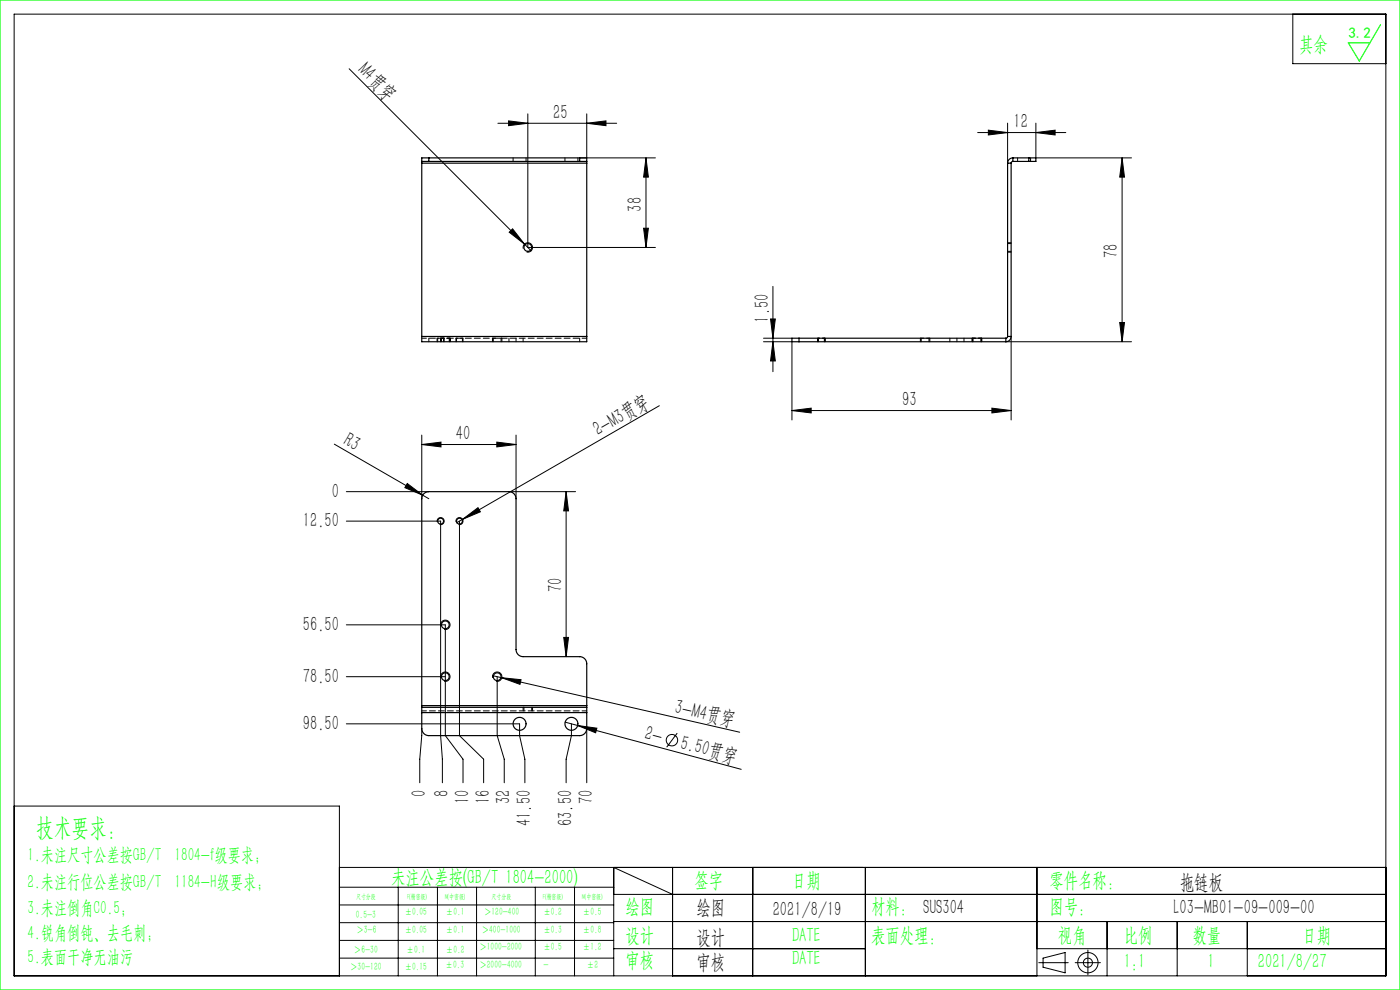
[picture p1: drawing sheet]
<svg xmlns="http://www.w3.org/2000/svg" width="297mm" height="210mm" viewBox="0 0 297 210" stroke-linecap="round" stroke-linejoin="round" font-family="sans-serif">
<g fill="none" stroke="#000" stroke-width=".21">
<path d="M3 3h291v204h-291zM74.1 14.6l37.2 37.2M274.3 3v10.5h19.7M105.6 26.1h25.2M107.9 25.6l4.1 .5-4.1 .6zM112 24.1v28.4h27M123 33.5h16M124.5 26.1l4.1-.5v1.1zM124.5 24.1v9.4M137 33.5v19M137 33.5l.5 4.1h-1zM207.4 28.1h18.7"/>
<path d="M209.7 27.6l4.1 .5-4.1 .5zM213.8 26.1v8.5M219.8 28.1l4-.5v1zM219.8 26.1v7.4h20.2M238 33.5v39M238 33.5l.6 4.1h-1.1zM108 49.3l.7-.8 2.6 3.3zM111 52.8a1 1 0 0 1 .9-1.3 1 1 0 0 1 1.1 1.1 1 1 0 0 1-1.3 .9M111.3 51.8l1.4 1.4M136.5 48.4h1l-.5 4.1zM213.8 53.5h.7M213.8 51.5h.7"/>
<path d="M92.7 71.7v.8M93.5 71.7v.8M94.2 71.7v.8M95.5 71.7v.8M96.7 71.7v.8M98.2 71.7v.8M104.5 71.7v.8M106.5 71.7v.8M162 72.5h6v16.6M162 71.7h6M163.5 67.7h1l-.5 4zM164 60.7v18.1"/>
<path d="M164 72.5l.5 4.1h-1zM173.5 71.7v.8M175 71.7v.8M195.3 71.7v.8M197.3 71.7v.8M206.3 71.7v.8M208.3 71.7v.8M213.4 72.5h26.6M214.5 71.4v17.7M237.5 68.4h1.1l-.6 4.1zM70.9 94.2l20.1 11.6M89.5 94.3l4.1-.5v1z"/>
<path d="M89.5 92.3v13.5M89.5 94.3h20M105.4 93.8l4.1 .5-4.1 .5zM109.5 92.3v13.5M139.9 86.1l-41.8 24.1M168 87.1l4.1-.5v1zM168 87.1h46.5M210.4 86.6l4.1 .5-4.1 .5zM73.5 104.3h17.5M73.5 110.5h20v45.5l.3 5v5M86.4 102.6l3.3 2.4-3.8-1.6zM92.7 110.7a.75 .75 0 0 1 .7-.9 .75 .75 0 0 1 .8 .8 .75 .75 0 0 1-.9 .7"/>
<path d="M96.7 110.7a.75 .75 0 0 1 .7-.9 .75 .75 0 0 1 .8 .8 .75 .75 0 0 1-.9 .7M97.5 110.5v45.5l5.1 5v5M98.1 110.2l3.3-2.5 .5 .9zM98.1 110.2l-1.3 .7M108 104.3h14.1M120.1 104.3v35M120.1 104.3l.5 4.1h-1zM73.5 132.5h21v23.5l3.7 5v5M93.5 132.8a1 1 0 0 1 .9-1.3 1 1 0 0 1 1.1 1.1 1 1 0 0 1-1.3 .9M119.6 135.2h1l-.5 4.1zM73.5 143.5h21M73.5 153.5h36.7v2.5l1.1 5v5"/>
<path d="M89.5 154.5l-.5 6.5v5M93.5 143.8a1 1 0 0 1 .9-1.3 1 1 0 0 1 1.1 1.1 1 1 0 0 1-1.3 .9M104.5 143.3l1.9 .5M104.5 143.8a1 1 0 0 1 .9-1.3 1 1 0 0 1 1.1 1.1 1 1 0 0 1-1.3 .9M105.5 143.5v12.5l1.5 5v5M106.4 143.8l4.1 .4-.2 1zM106.4 143.8l50.5 11.5M111 150v.8M113 150v.8M119.9 153.2l2.7 .7M121.2 153.5v2.5l-1.1 5v5M122.6 153.9l4 .6-.2 .9z"/>
<path d="M122.6 153.9l34.6 9.3M124.5 154.5v11.5M143.7 155.5l-2.3 3M3 171h69v36M72 184h222M72 188.2h58.2M72 192h58.2M72 195.7h58.2M72 199.5h58.2M84.5 188.2v18.8M92.8 188.2v18.8M101.1 188.2v18.8"/>
<path d="M113.6 188.2v18.8M121.9 188.2v18.8M130.2 189.7h163.8M130.2 195.5h163.8M142.7 189.7l-12.5-5.7v23M142.7 184v23M159.7 184v23M183.6 184v23M220 184v23M234.9 195.5v11.5M249.7 195.5v11.5M264.6 195.5v11.5"/>
<path d="M72 203.2h58.2M130.2 201.2h53.4M220 201.2h74M220.4 204.2h6.2M221.3 203.2l4.7-1.1v4.3l-4.7-1.2zM228.1 204.2h5.3M230.8 201.5v5.3"/>
<circle cx="142.5" cy="157" r="1.21"/>
<circle cx="230.8" cy="204.2" r="2.15"/>
<circle cx="230.8" cy="204.2" r=".96"/>
</g>
<path d="M0 0h297v210h-297zM292.9 5.2l-4.5 7.7-2.4-3.8h4.6" fill="none" stroke="#0f0" stroke-width=".25"/>
<path d="M94.2 71.7h-1.5M98.2 71.7h-1.5M175 71.7h-1.5" fill="none" stroke="#000" stroke-width=".21" stroke-dasharray="1.3 .6" stroke-dashoffset=".8"/>
<path d="M95.5 71.7h-2M106.5 71.7h-2M197.3 71.7h-2M208.3 71.7h-2" fill="none" stroke="#000" stroke-width=".21" stroke-dasharray="1.3 .6" stroke-dashoffset=".6"/>
<path d="M213.8 51.5v.2M111 150h.1" fill="none" stroke="#000" stroke-width=".21" stroke-dasharray="1.3 .6"/>
<g fill="#000">
<path d="M108 49.3l.7-.8 2.6 3.3zM86.4 102.6l3.3 2.4-3.8-1.6zM98.1 110.2l3.3-2.5 .5 .9zM106.4 143.8l4.1 .4-.2 1zM122.6 153.9l4 .6-.2 .9z"/>
<path d="M124.5 26.1l4.1-.5v1.1zM107.9 25.6l4.1 .5-4.1 .6z"/>
<path d="M136.5 48.4h1l-.5 4.1zM137 33.5l.5 4.1h-1zM164 72.5l.5 4.1h-1zM163.5 67.7h1l-.5 4zM237.5 68.4h1.1l-.6 4.1zM238 33.5l.6 4.1h-1.1z"/>
<path d="M89.5 94.3l4.1-.5v1zM105.4 93.8l4.1 .5-4.1 .5z"/>
<path d="M168 87.1l4.1-.5v1zM210.4 86.6l4.1 .5-4.1 .5zM209.7 27.6l4.1 .5-4.1 .5zM219.8 28.1l4-.5v1z"/>
<path d="M120.1 104.3l.5 4.1h-1zM119.6 135.2h1l-.5 4.1z"/>
</g>
<g fill="none" stroke="#000" stroke-width=".25">
<path d="M89.5 34.2h1.5M89.5 34.2v.4M89.5 34.6v36.8M89.5 34.6h35M91 33.5h-1.5v.7M91 33.5v.7M91 33.5h32M91 34.2h32M123 33.5h1.5v.7M123 34.2h1.5M123 33.5v.7M124.5 34.2v.4"/>
<path d="M124.5 34.6v36.8M213.8 34.6h.7M213.8 34.6v36.8M214.5 34.6v36.8M214.9 34.2l-.3 .1-.1 .3M214.9 33.5a1.12 1.12 0 0 0-1.1 1.1M214.9 33.5h3.4M214.9 34.2h3.4M214.9 33.5v.7M218.3 33.5h1.5v.7h-1.5M218.3 33.5v.7M89.5 71.4v1.1h35v-1.1"/>
<path d="M89.5 71.4h35M169.5 71.7h-1.5v.8h1.5M169.5 72.5h43.9M169.5 71.7v.8M169.5 71.7h43.9M213.4 71.7v.8M213.8 71.4l-.2 .2-.2 .1M213.8 71.4h.7M214.5 71.4a1.12 1.12 0 0 1-1.1 1.1M89.5 150v1.2M89.5 151.2v3.3a1.5 1.5 0 0 0 1.5 1.5h32a1.5 1.5 0 0 0 1.5-1.5v-3.3M89.5 149.7v.3"/>
<path d="M89.5 149.7v-43.9a1.5 1.5 0 0 1 1.5-1.5h17a1.5 1.5 0 0 1 1.5 1.5v32a1.5 1.5 0 0 0 1.5 1.5h12a1.5 1.5 0 0 1 1.5 1.5v8.9M89.5 150h35M89.5 151.2h35M89.5 149.7h35M124.5 150v1.2M124.5 149.7v.3"/>
<circle cx="112" cy="52.5" r=".82"/>
<circle cx="93.5" cy="110.5" r=".62"/>
<circle cx="97.5" cy="110.5" r=".62"/>
<circle cx="94.5" cy="132.5" r=".82"/>
<circle cx="94.5" cy="143.5" r=".82"/>
<circle cx="105.5" cy="143.5" r=".82"/>
<circle cx="110.2" cy="153.5" r="1.38"/>
<circle cx="121.2" cy="153.5" r="1.37"/>
</g>
<path d="M124.5 71.7h-35M89.5 150.8h35" fill="none" stroke="#000" stroke-width=".21" stroke-dasharray="1.3 .6" stroke-dashoffset=".3"/>
<g fill="none" stroke="#000" stroke-width=".21" stroke-dasharray="1.3 .6" stroke-dashoffset=".4">
<path d="M108.8 33.5v.7M111.6 34.2v-.7M119.8 33.5v.7M122.6 34.2v-.7M215.9 33.5v.7M218.6 34.2v-.7M213.8 53.3h.7M214.5 51.7h-.7M91 72.5v-.8M92.8 71.7v.8M93.6 71.7v.8M94.1 72.5v-.8"/>
<path d="M95.3 72.5v-.8M96.8 71.7v.8M98.1 72.5v-.8M104.6 71.7v.8M106.3 72.5v-.8M108 71.7v.8M109.5 71.7v.8M111 72.5v-.8M123 71.7v.8M173.6 71.7v.8M174.9 72.5v-.8M195.4 71.7v.8"/>
<path d="M197.1 72.5v-.8M201.5 71.7v.8M203 72.5v-.8M204.5 72.5v-.8M206.4 71.7v.8M208.1 72.5v-.8M111.1 150v.8M112.8 150.8v-.8"/>
</g>
<text font-size="5.4" fill="#0f0" x="7.7" y="177.2">技术要求：</text>
<g font-size="4.4" fill="#0f0">
<text x="275.6" y="10.8">其余</text>
<text x="83" y="187.5">未注公差按(GB/T 1804-2000)</text>
<text x="147.3" y="188">签字</text>
<text x="168" y="188">日期</text>
<text x="222.6" y="188">零件名称：</text>
<text x="132.7" y="193.6">绘图</text>
<text x="184.8" y="193.6">材料： SUS304</text>
<text x="222.6" y="193.6">图号：</text>
<text x="132.7" y="199.8">设计</text>
<text x="168" y="199.8">DATE</text>
<text x="184.8" y="199.8">表面处理：</text>
<text x="224.4" y="199.8">视角</text>
<text x="238.4" y="199.8">比例</text>
<text x="253" y="199.8">数量</text>
<text x="276.3" y="199.8">日期</text>
<text x="132.7" y="205.1">审核</text>
<text x="168" y="204.6">DATE</text>
<text x="238.4" y="205.3">1:1</text>
<text x="256.2" y="205.3">1</text>
<text x="266.9" y="205.3">2021/8/27</text>
</g>
<g font-size="4.4">
<text x="75.8" y="15.1" transform="rotate(45 75.8 15.1)">M4贯穿</text>
<text x="117.4" y="25.3">25</text>
<text x="215" y="27.2">12</text>
<text x="136.2" y="44.9" transform="rotate(-90 136.2 44.9)">38</text>
<text x="237.2" y="54.8" transform="rotate(-90 237.2 54.8)">78</text>
<text x="163.1" y="68.4" transform="rotate(-90 163.1 68.4)">1.50</text>
<text x="191.4" y="86.2">93</text>
<text x="72.7" y="94.2" transform="rotate(30 72.7 94.2)">R3</text>
<text x="96.7" y="93.4">40</text>
<text x="126.9" y="92.6" transform="rotate(-30 126.9 92.6)">2-M3贯穿</text>
<text x="70.4" y="105.6">0</text>
<text x="64.3" y="111.8">12.50</text>
<text x="119.2" y="125.7" transform="rotate(-90 119.2 125.7)">70</text>
<text x="64.3" y="133.8">56.50</text>
<text x="64.3" y="144.8">78.50</text>
<text x="64.3" y="154.8">98.50</text>
<text x="143" y="151.2" transform="rotate(13 143 151.2)">3-M4贯穿</text>
<text x="136.6" y="156.8" transform="rotate(15 136.6 156.8)">2-</text>
<text x="144.1" y="158.8" transform="rotate(15 144.1 158.8)">5.50贯穿</text>
<text x="90.3" y="169.1" transform="rotate(-90 90.3 169.1)">0</text>
<text x="95.1" y="169.1" transform="rotate(-90 95.1 169.1)">8</text>
<text x="99.5" y="170.6" transform="rotate(-90 99.5 170.6)">10</text>
<text x="103.9" y="170.6" transform="rotate(-90 103.9 170.6)">16</text>
<text x="108.3" y="170.6" transform="rotate(-90 108.3 170.6)">32</text>
<text x="125.8" y="170.6" transform="rotate(-90 125.8 170.6)">70</text>
<text x="112.6" y="175.2" transform="rotate(-90 112.6 175.2)">41.50</text>
<text x="121.4" y="175.2" transform="rotate(-90 121.4 175.2)">63.50</text>
<text x="250.3" y="188.6">拖链板</text>
<text x="147.8" y="194">绘图</text>
<text x="163.9" y="194.3">2021/8/19</text>
<text x="249" y="194">L03-MB01-09-009-00</text>
<text x="147.8" y="200.2">设计</text>
<text x="147.8" y="205.5">审核</text>
</g>
<g font-size="4" fill="#0f0">
<text x="5.9" y="182.6">1.未注尺寸公差按GB/T 1804-f级要求；</text>
<text x="5.9" y="188.4">2.未注行位公差按GB/T 1184-H级要求；</text>
<text x="5.9" y="193.9">3.未注倒角C0.5；</text>
<text x="5.9" y="199.2">4.锐角倒钝、去毛刺；</text>
<text x="5.9" y="204.2">5.表面干净无油污</text>
</g>
<text font-size="3.2" fill="#0f0" x="286.1" y="8">3.2</text>
<g font-size="2.3" fill="#0f0">
<text x="75.5" y="194.7">0.5-3</text>
<text x="75.6" y="198">＞3-6</text>
<text x="85.9" y="194.2">±0.05</text>
<text x="85.9" y="198">±0.05</text>
<text x="94.6" y="194.2">±0.1</text>
<text x="94.6" y="198">±0.1</text>
<text x="102.2" y="198">＞400-1000</text>
<text x="102.7" y="194.2">＞120-400</text>
<text x="115.3" y="194.2">±0.2</text>
<text x="115.3" y="198">±0.3</text>
<text x="123.7" y="194.2">±0.5</text>
<text x="123.7" y="198">±0.8</text>
<text x="75.1" y="202.2">＞6-30</text>
<text x="86.3" y="202.2">±0.1</text>
<text x="94.6" y="202.2">±0.2</text>
<text x="101.7" y="201.6">＞1000-2000</text>
<text x="115.3" y="201.6">±0.5</text>
<text x="123.7" y="201.6">±1.2</text>
<text x="74.3" y="205.8">＞30-120</text>
<text x="85.9" y="205.8">±0.15</text>
<text x="94.5" y="205.4">±0.3</text>
<text x="101.7" y="205.4">＞2000-4000</text>
<text x="115.3" y="205.4">-</text>
<text x="124.5" y="205.4">±2</text>
</g>
<g font-size="1.5" fill="#0f0">
<text x="75.5" y="190.6">尺寸分段</text>
<text x="86.4" y="190.6">F(精密级)</text>
<text x="94.4" y="190.6">M(中密级)</text>
<text x="104.3" y="190.6">尺寸分段</text>
<text x="115.2" y="190.6">F(精密级)</text>
<text x="123.5" y="190.6">M(中密级)</text>
</g>
</svg>
